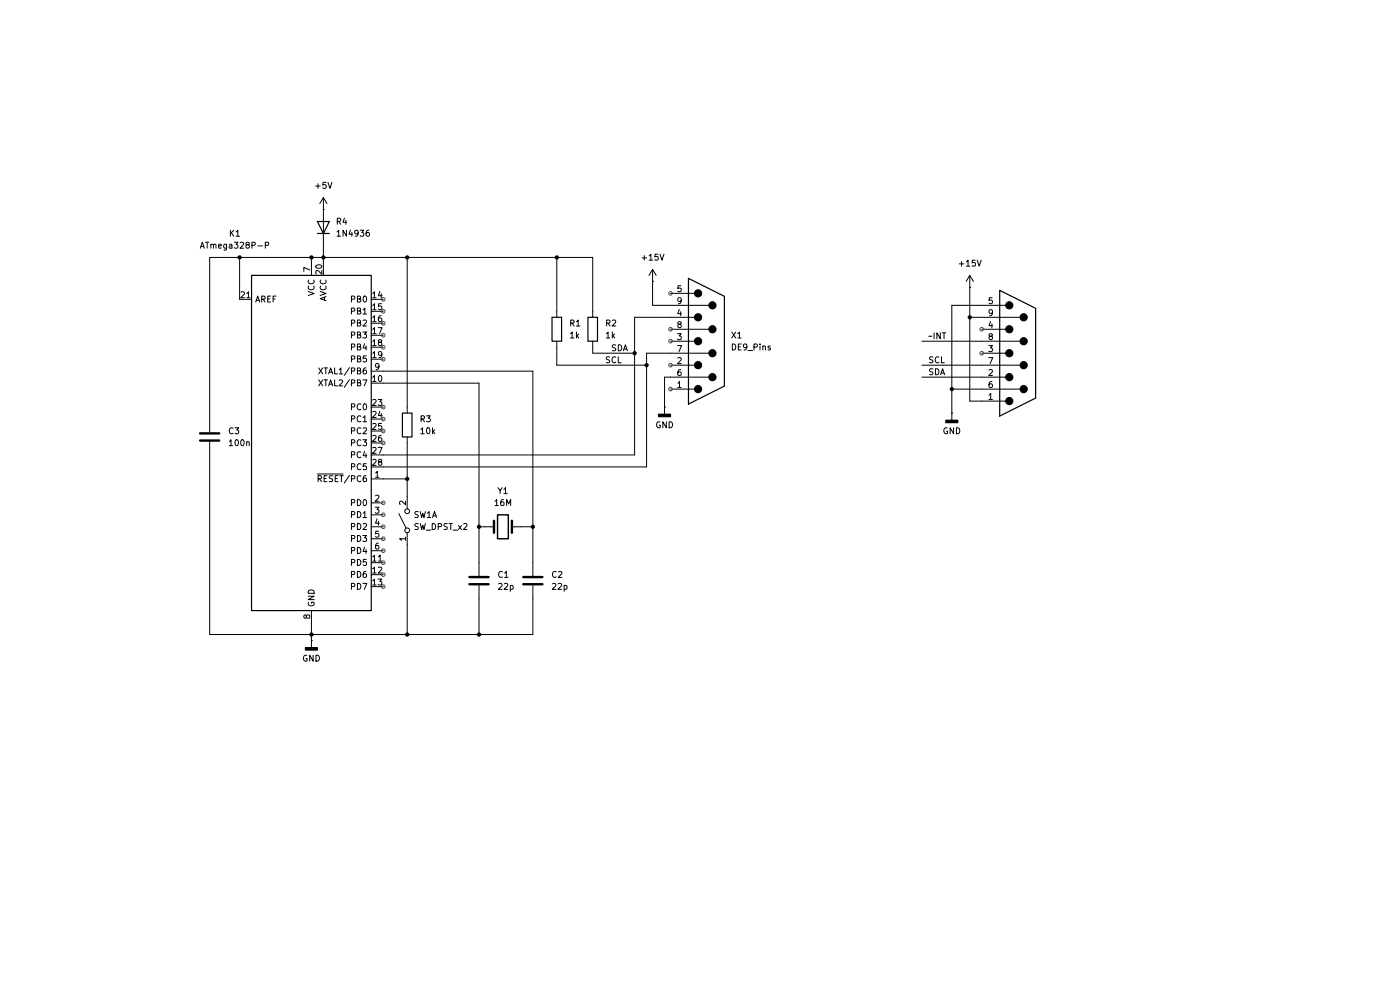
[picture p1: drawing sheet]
(kicad_sch
 (version 20250114)
 (generator "eeschema")
 (generator_version "9.0")
 (paper "A4")
 (lib_symbols
  (symbol "Connector:DE9_Pins"
   (pin_names
    (offset 1.016) (hide yes)) (exclude_from_sim no) (in_bom yes) (on_board yes)
   (property "Reference" "J" (at 0 13.97 0) (effects (font (size 1.27 1.27))))
   (property "Value" "DE9_Pins" (at 0 -14.605 0) (effects (font (size 1.27 1.27))))
   (property "Footprint" "" (at 0 0 0) (effects (font (size 1.27 1.27)) (hide yes)))
   (property "Datasheet" "~" (at 0 0 0) (effects (font (size 1.27 1.27)) (hide yes)))
   (property "Description" "9-pin D-SUB connector, pins (male)" (at 0 0 0) (effects (font (size 1.27 1.27)) (hide yes)))
   (symbol "DE9_Pins_0_1"
    (polyline (pts (xy -3.81 10.16) (xy -2.54 10.16)) (stroke (width 0) (type default)) (fill (type none)))
    (polyline (pts (xy -3.81 7.62) (xy 0.508 7.62)) (stroke (width 0) (type default)) (fill (type none)))
    (polyline (pts (xy -3.81 5.08) (xy -2.54 5.08)) (stroke (width 0) (type default)) (fill (type none)))
    (polyline (pts (xy -3.81 2.54) (xy 0.508 2.54)) (stroke (width 0) (type default)) (fill (type none)))
    (polyline (pts (xy -3.81 0) (xy -2.54 0)) (stroke (width 0) (type default)) (fill (type none)))
    (polyline (pts (xy -3.81 -2.54) (xy 0.508 -2.54)) (stroke (width 0) (type default)) (fill (type none)))
    (polyline (pts (xy -3.81 -5.08) (xy -2.54 -5.08)) (stroke (width 0) (type default)) (fill (type none)))
    (polyline (pts (xy -3.81 -7.62) (xy 0.508 -7.62)) (stroke (width 0) (type default)) (fill (type none)))
    (polyline (pts (xy -3.81 -10.16) (xy -2.54 -10.16)) (stroke (width 0) (type default)) (fill (type none)))
    (polyline (pts (xy -3.81 -13.335) (xy -3.81 13.335) (xy 3.81 9.525) (xy 3.81 -9.525) (xy -3.81 -13.335)) (stroke (width 0.254) (type default)) (fill (type background)))
    (circle (center -1.778 10.16) (radius 0.762) (stroke (width 0) (type default)) (fill (type outline)))
    (circle (center -1.778 5.08) (radius 0.762) (stroke (width 0) (type default)) (fill (type outline)))
    (circle (center -1.778 0) (radius 0.762) (stroke (width 0) (type default)) (fill (type outline)))
    (circle (center -1.778 -5.08) (radius 0.762) (stroke (width 0) (type default)) (fill (type outline)))
    (circle (center -1.778 -10.16) (radius 0.762) (stroke (width 0) (type default)) (fill (type outline)))
    (circle (center 1.27 7.62) (radius 0.762) (stroke (width 0) (type default)) (fill (type outline)))
    (circle (center 1.27 2.54) (radius 0.762) (stroke (width 0) (type default)) (fill (type outline)))
    (circle (center 1.27 -2.54) (radius 0.762) (stroke (width 0) (type default)) (fill (type outline)))
    (circle (center 1.27 -7.62) (radius 0.762) (stroke (width 0) (type default)) (fill (type outline))))
   (symbol "DE9_Pins_1_1"
    (pin passive line (at -7.62 10.16 0) (length 3.81) (name "5" (effects (font (size 1.27 1.27)))) (number "5" (effects (font (size 1.27 1.27)))))
    (pin passive line (at -7.62 7.62 0) (length 3.81) (name "9" (effects (font (size 1.27 1.27)))) (number "9" (effects (font (size 1.27 1.27)))))
    (pin passive line (at -7.62 5.08 0) (length 3.81) (name "4" (effects (font (size 1.27 1.27)))) (number "4" (effects (font (size 1.27 1.27)))))
    (pin passive line (at -7.62 2.54 0) (length 3.81) (name "8" (effects (font (size 1.27 1.27)))) (number "8" (effects (font (size 1.27 1.27)))))
    (pin passive line (at -7.62 0 0) (length 3.81) (name "3" (effects (font (size 1.27 1.27)))) (number "3" (effects (font (size 1.27 1.27)))))
    (pin passive line (at -7.62 -2.54 0) (length 3.81) (name "7" (effects (font (size 1.27 1.27)))) (number "7" (effects (font (size 1.27 1.27)))))
    (pin passive line (at -7.62 -5.08 0) (length 3.81) (name "2" (effects (font (size 1.27 1.27)))) (number "2" (effects (font (size 1.27 1.27)))))
    (pin passive line (at -7.62 -7.62 0) (length 3.81) (name "6" (effects (font (size 1.27 1.27)))) (number "6" (effects (font (size 1.27 1.27)))))
    (pin passive line (at -7.62 -10.16 0) (length 3.81) (name "1" (effects (font (size 1.27 1.27)))) (number "1" (effects (font (size 1.27 1.27))))))
   (embedded_fonts no))
  (symbol "Device:C"
   (pin_numbers (hide yes))
   (pin_names
    (offset 0.254)) (exclude_from_sim no) (in_bom yes) (on_board yes)
   (property "Reference" "C" (at 0.635 2.54 0) (effects (font (size 1.27 1.27)) (justify left)))
   (property "Value" "C" (at 0.635 -2.54 0) (effects (font (size 1.27 1.27)) (justify left)))
   (property "Footprint" "" (at 0.9652 -3.81 0) (effects (font (size 1.27 1.27)) (hide yes)))
   (property "Datasheet" "~" (at 0 0 0) (effects (font (size 1.27 1.27)) (hide yes)))
   (property "Description" "Unpolarized capacitor" (at 0 0 0) (effects (font (size 1.27 1.27)) (hide yes)))
   (symbol "C_0_1"
    (polyline (pts (xy -2.032 0.762) (xy 2.032 0.762)) (stroke (width 0.508) (type default)) (fill (type none)))
    (polyline (pts (xy -2.032 -0.762) (xy 2.032 -0.762)) (stroke (width 0.508) (type default)) (fill (type none))))
   (symbol "C_1_1"
    (pin passive line (at 0 3.81 270) (length 2.794) (name "~" (effects (font (size 1.27 1.27)))) (number "1" (effects (font (size 1.27 1.27)))))
    (pin passive line (at 0 -3.81 90) (length 2.794) (name "~" (effects (font (size 1.27 1.27)))) (number "2" (effects (font (size 1.27 1.27))))))
   (embedded_fonts no))
  (symbol "Device:Crystal"
   (pin_numbers (hide yes))
   (pin_names
    (offset 1.016) (hide yes)) (exclude_from_sim no) (in_bom yes) (on_board yes)
   (property "Reference" "Y" (at 0 3.81 0) (effects (font (size 1.27 1.27))))
   (property "Value" "Crystal" (at 0 -3.81 0) (effects (font (size 1.27 1.27))))
   (property "Footprint" "" (at 0 0 0) (effects (font (size 1.27 1.27)) (hide yes)))
   (property "Datasheet" "~" (at 0 0 0) (effects (font (size 1.27 1.27)) (hide yes)))
   (property "Description" "Two pin crystal" (at 0 0 0) (effects (font (size 1.27 1.27)) (hide yes)))
   (symbol "Crystal_0_1"
    (polyline (pts (xy -2.54 0) (xy -1.905 0)) (stroke (width 0) (type default)) (fill (type none)))
    (polyline (pts (xy -1.905 -1.27) (xy -1.905 1.27)) (stroke (width 0.508) (type default)) (fill (type none)))
    (rectangle (start -1.143 2.54) (end 1.143 -2.54) (stroke (width 0.3048) (type default)) (fill (type none)))
    (polyline (pts (xy 1.905 -1.27) (xy 1.905 1.27)) (stroke (width 0.508) (type default)) (fill (type none)))
    (polyline (pts (xy 2.54 0) (xy 1.905 0)) (stroke (width 0) (type default)) (fill (type none))))
   (symbol "Crystal_1_1"
    (pin passive line (at -3.81 0 0) (length 1.27) (name "1" (effects (font (size 1.27 1.27)))) (number "1" (effects (font (size 1.27 1.27)))))
    (pin passive line (at 3.81 0 180) (length 1.27) (name "2" (effects (font (size 1.27 1.27)))) (number "2" (effects (font (size 1.27 1.27))))))
   (embedded_fonts no))
  (symbol "Device:R"
   (pin_numbers (hide yes))
   (pin_names
    (offset 0)) (exclude_from_sim no) (in_bom yes) (on_board yes)
   (property "Reference" "R" (at 2.032 0 90) (effects (font (size 1.27 1.27))))
   (property "Value" "R" (at 0 0 90) (effects (font (size 1.27 1.27))))
   (property "Footprint" "" (at -1.778 0 90) (effects (font (size 1.27 1.27)) (hide yes)))
   (property "Datasheet" "~" (at 0 0 0) (effects (font (size 1.27 1.27)) (hide yes)))
   (property "Description" "Resistor" (at 0 0 0) (effects (font (size 1.27 1.27)) (hide yes)))
   (symbol "R_0_1"
    (rectangle (start -1.016 -2.54) (end 1.016 2.54) (stroke (width 0.254) (type default)) (fill (type none))))
   (symbol "R_1_1"
    (pin passive line (at 0 3.81 270) (length 1.27) (name "~" (effects (font (size 1.27 1.27)))) (number "1" (effects (font (size 1.27 1.27)))))
    (pin passive line (at 0 -3.81 90) (length 1.27) (name "~" (effects (font (size 1.27 1.27)))) (number "2" (effects (font (size 1.27 1.27))))))
   (embedded_fonts no))
  (symbol "Diode:1N4936"
   (pin_numbers (hide yes))
   (pin_names (hide yes)) (exclude_from_sim no) (in_bom yes) (on_board yes)
   (property "Reference" "D" (at 0 2.54 0) (effects (font (size 1.27 1.27))))
   (property "Value" "1N4936" (at 0 -2.54 0) (effects (font (size 1.27 1.27))))
   (property "Footprint" "Diode_THT:D_DO-41_SOD81_P10.16mm_Horizontal" (at 0 0 0) (effects (font (size 1.27 1.27)) (hide yes)))
   (property "Datasheet" "https://www.vishay.com/docs/88508/1n4933.pdf" (at 0 0 0) (effects (font (size 1.27 1.27)) (hide yes)))
   (property "Description" "Fast Switching Plastic Rectifier, VRRM 400V, IF(AV) 1.0A, trr 200ns, DO-41" (at 0 0 0) (effects (font (size 1.27 1.27)) (hide yes)))
   (property "Sim.Device" "D" (at 0 0 0) (effects (font (size 1.27 1.27)) (hide yes)))
   (property "Sim.Pins" "1=K 2=A" (at 0 0 0) (effects (font (size 1.27 1.27)) (hide yes)))
   (symbol "1N4936_0_1"
    (polyline (pts (xy -1.27 1.27) (xy -1.27 -1.27)) (stroke (width 0.254) (type default)) (fill (type none)))
    (polyline (pts (xy 1.27 1.27) (xy 1.27 -1.27) (xy -1.27 0) (xy 1.27 1.27)) (stroke (width 0.254) (type default)) (fill (type none)))
    (polyline (pts (xy 1.27 0) (xy -1.27 0)) (stroke (width 0) (type default)) (fill (type none))))
   (symbol "1N4936_1_1"
    (pin passive line (at -3.81 0 0) (length 2.54) (name "K" (effects (font (size 1.27 1.27)))) (number "1" (effects (font (size 1.27 1.27)))))
    (pin passive line (at 3.81 0 180) (length 2.54) (name "A" (effects (font (size 1.27 1.27)))) (number "2" (effects (font (size 1.27 1.27))))))
   (embedded_fonts no))
  (symbol "MCU_Microchip_ATmega:ATmega328P-P" (exclude_from_sim no) (in_bom yes) (on_board yes)
   (property "Reference" "U" (at -12.7 36.83 0) (effects (font (size 1.27 1.27)) (justify left bottom)))
   (property "Value" "ATmega328P-P" (at 2.54 -36.83 0) (effects (font (size 1.27 1.27)) (justify left top)))
   (property "Footprint" "Package_DIP:DIP-28_W7.62mm" (at 0 0 0) (effects (font (size 1.27 1.27)
    (italic yes)) (hide yes)))
   (property "Datasheet" "http://ww1.microchip.com/downloads/en/DeviceDoc/ATmega328_P%20AVR%20MCU%20with%20picoPower%20Technology%20Data%20Sheet%2040001984A.pdf" (at 0 0 0) (effects (font (size 1.27 1.27)) (hide yes)))
   (property "Description" "20MHz, 32kB Flash, 2kB SRAM, 1kB EEPROM, DIP-28" (at 0 0 0) (effects (font (size 1.27 1.27)) (hide yes)))
   (symbol "ATmega328P-P_0_1"
    (rectangle (start -12.7 -35.56) (end 12.7 35.56) (stroke (width 0.254) (type default)) (fill (type background))))
   (symbol "ATmega328P-P_1_1"
    (pin passive line (at -15.24 30.48 0) (length 2.54) (name "AREF" (effects (font (size 1.27 1.27)))) (number "21" (effects (font (size 1.27 1.27)))))
    (pin power_in line (at 0 38.1 270) (length 2.54) (name "VCC" (effects (font (size 1.27 1.27)))) (number "7" (effects (font (size 1.27 1.27)))))
    (pin passive line (at 0 -38.1 90) (length 2.54) (hide yes) (name "GND" (effects (font (size 1.27 1.27)))) (number "22" (effects (font (size 1.27 1.27)))))
    (pin power_in line (at 0 -38.1 90) (length 2.54) (name "GND" (effects (font (size 1.27 1.27)))) (number "8" (effects (font (size 1.27 1.27)))))
    (pin power_in line (at 2.54 38.1 270) (length 2.54) (name "AVCC" (effects (font (size 1.27 1.27)))) (number "20" (effects (font (size 1.27 1.27)))))
    (pin bidirectional line (at 15.24 30.48 180) (length 2.54) (name "PB0" (effects (font (size 1.27 1.27)))) (number "14" (effects (font (size 1.27 1.27)))))
    (pin bidirectional line (at 15.24 27.94 180) (length 2.54) (name "PB1" (effects (font (size 1.27 1.27)))) (number "15" (effects (font (size 1.27 1.27)))))
    (pin bidirectional line (at 15.24 25.4 180) (length 2.54) (name "PB2" (effects (font (size 1.27 1.27)))) (number "16" (effects (font (size 1.27 1.27)))))
    (pin bidirectional line (at 15.24 22.86 180) (length 2.54) (name "PB3" (effects (font (size 1.27 1.27)))) (number "17" (effects (font (size 1.27 1.27)))))
    (pin bidirectional line (at 15.24 20.32 180) (length 2.54) (name "PB4" (effects (font (size 1.27 1.27)))) (number "18" (effects (font (size 1.27 1.27)))))
    (pin bidirectional line (at 15.24 17.78 180) (length 2.54) (name "PB5" (effects (font (size 1.27 1.27)))) (number "19" (effects (font (size 1.27 1.27)))))
    (pin bidirectional line (at 15.24 15.24 180) (length 2.54) (name "XTAL1/PB6" (effects (font (size 1.27 1.27)))) (number "9" (effects (font (size 1.27 1.27)))))
    (pin bidirectional line (at 15.24 12.7 180) (length 2.54) (name "XTAL2/PB7" (effects (font (size 1.27 1.27)))) (number "10" (effects (font (size 1.27 1.27)))))
    (pin bidirectional line (at 15.24 7.62 180) (length 2.54) (name "PC0" (effects (font (size 1.27 1.27)))) (number "23" (effects (font (size 1.27 1.27)))))
    (pin bidirectional line (at 15.24 5.08 180) (length 2.54) (name "PC1" (effects (font (size 1.27 1.27)))) (number "24" (effects (font (size 1.27 1.27)))))
    (pin bidirectional line (at 15.24 2.54 180) (length 2.54) (name "PC2" (effects (font (size 1.27 1.27)))) (number "25" (effects (font (size 1.27 1.27)))))
    (pin bidirectional line (at 15.24 0 180) (length 2.54) (name "PC3" (effects (font (size 1.27 1.27)))) (number "26" (effects (font (size 1.27 1.27)))))
    (pin bidirectional line (at 15.24 -2.54 180) (length 2.54) (name "PC4" (effects (font (size 1.27 1.27)))) (number "27" (effects (font (size 1.27 1.27)))))
    (pin bidirectional line (at 15.24 -5.08 180) (length 2.54) (name "PC5" (effects (font (size 1.27 1.27)))) (number "28" (effects (font (size 1.27 1.27)))))
    (pin bidirectional line (at 15.24 -7.62 180) (length 2.54) (name "~{RESET}/PC6" (effects (font (size 1.27 1.27)))) (number "1" (effects (font (size 1.27 1.27)))))
    (pin bidirectional line (at 15.24 -12.7 180) (length 2.54) (name "PD0" (effects (font (size 1.27 1.27)))) (number "2" (effects (font (size 1.27 1.27)))))
    (pin bidirectional line (at 15.24 -15.24 180) (length 2.54) (name "PD1" (effects (font (size 1.27 1.27)))) (number "3" (effects (font (size 1.27 1.27)))))
    (pin bidirectional line (at 15.24 -17.78 180) (length 2.54) (name "PD2" (effects (font (size 1.27 1.27)))) (number "4" (effects (font (size 1.27 1.27)))))
    (pin bidirectional line (at 15.24 -20.32 180) (length 2.54) (name "PD3" (effects (font (size 1.27 1.27)))) (number "5" (effects (font (size 1.27 1.27)))))
    (pin bidirectional line (at 15.24 -22.86 180) (length 2.54) (name "PD4" (effects (font (size 1.27 1.27)))) (number "6" (effects (font (size 1.27 1.27)))))
    (pin bidirectional line (at 15.24 -25.4 180) (length 2.54) (name "PD5" (effects (font (size 1.27 1.27)))) (number "11" (effects (font (size 1.27 1.27)))))
    (pin bidirectional line (at 15.24 -27.94 180) (length 2.54) (name "PD6" (effects (font (size 1.27 1.27)))) (number "12" (effects (font (size 1.27 1.27)))))
    (pin bidirectional line (at 15.24 -30.48 180) (length 2.54) (name "PD7" (effects (font (size 1.27 1.27)))) (number "13" (effects (font (size 1.27 1.27))))))
   (embedded_fonts no))
  (symbol "Switch:SW_DPST_x2"
   (pin_names
    (offset 0) (hide yes)) (exclude_from_sim no) (in_bom yes) (on_board yes)
   (property "Reference" "SW" (at 0 3.175 0) (effects (font (size 1.27 1.27))))
   (property "Value" "SW_DPST_x2" (at 0 -2.54 0) (effects (font (size 1.27 1.27))))
   (property "Footprint" "" (at 0 0 0) (effects (font (size 1.27 1.27)) (hide yes)))
   (property "Datasheet" "~" (at 0 0 0) (effects (font (size 1.27 1.27)) (hide yes)))
   (property "Description" "Single Pole Single Throw (SPST) switch, separate symbol" (at 0 0 0) (effects (font (size 1.27 1.27)) (hide yes)))
   (symbol "SW_DPST_x2_0_0"
    (circle (center -2.032 0) (radius 0.508) (stroke (width 0) (type default)) (fill (type none)))
    (polyline (pts (xy -1.524 0.254) (xy 1.524 1.778)) (stroke (width 0) (type default)) (fill (type none)))
    (circle (center 2.032 0) (radius 0.508) (stroke (width 0) (type default)) (fill (type none))))
   (symbol "SW_DPST_x2_1_1"
    (pin passive line (at -5.08 0 0) (length 2.54) (name "A" (effects (font (size 1.27 1.27)))) (number "1" (effects (font (size 1.27 1.27)))))
    (pin passive line (at 5.08 0 180) (length 2.54) (name "B" (effects (font (size 1.27 1.27)))) (number "2" (effects (font (size 1.27 1.27))))))
   (symbol "SW_DPST_x2_2_1"
    (pin passive line (at -5.08 0 0) (length 2.54) (name "A" (effects (font (size 1.27 1.27)))) (number "3" (effects (font (size 1.27 1.27)))))
    (pin passive line (at 5.08 0 180) (length 2.54) (name "B" (effects (font (size 1.27 1.27)))) (number "4" (effects (font (size 1.27 1.27))))))
   (embedded_fonts no))
  (symbol "power:+15V"
   (power)
   (pin_numbers (hide yes))
   (pin_names
    (offset 0) (hide yes)) (exclude_from_sim no) (in_bom yes) (on_board yes)
   (property "Reference" "#PWR" (at 0 -3.81 0) (effects (font (size 1.27 1.27)) (hide yes)))
   (property "Value" "+15V" (at 0 3.556 0) (effects (font (size 1.27 1.27))))
   (property "Footprint" "" (at 0 0 0) (effects (font (size 1.27 1.27)) (hide yes)))
   (property "Datasheet" "" (at 0 0 0) (effects (font (size 1.27 1.27)) (hide yes)))
   (property "Description" "Power symbol creates a global label with name \"+15V\"" (at 0 0 0) (effects (font (size 1.27 1.27)) (hide yes)))
   (symbol "+15V_0_1"
    (polyline (pts (xy -0.762 1.27) (xy 0 2.54)) (stroke (width 0) (type default)) (fill (type none)))
    (polyline (pts (xy 0 2.54) (xy 0.762 1.27)) (stroke (width 0) (type default)) (fill (type none)))
    (polyline (pts (xy 0 0) (xy 0 2.54)) (stroke (width 0) (type default)) (fill (type none))))
   (symbol "+15V_1_1"
    (pin power_in line (at 0 0 90) (length 0) (name "~" (effects (font (size 1.27 1.27)))) (number "1" (effects (font (size 1.27 1.27))))))
   (embedded_fonts no))
  (symbol "power:+5V"
   (power)
   (pin_numbers (hide yes))
   (pin_names
    (offset 0) (hide yes)) (exclude_from_sim no) (in_bom yes) (on_board yes)
   (property "Reference" "#PWR" (at 0 -3.81 0) (effects (font (size 1.27 1.27)) (hide yes)))
   (property "Value" "+5V" (at 0 3.556 0) (effects (font (size 1.27 1.27))))
   (property "Footprint" "" (at 0 0 0) (effects (font (size 1.27 1.27)) (hide yes)))
   (property "Datasheet" "" (at 0 0 0) (effects (font (size 1.27 1.27)) (hide yes)))
   (property "Description" "Power symbol creates a global label with name \"+5V\"" (at 0 0 0) (effects (font (size 1.27 1.27)) (hide yes)))
   (symbol "+5V_0_1"
    (polyline (pts (xy -0.762 1.27) (xy 0 2.54)) (stroke (width 0) (type default)) (fill (type none)))
    (polyline (pts (xy 0 2.54) (xy 0.762 1.27)) (stroke (width 0) (type default)) (fill (type none)))
    (polyline (pts (xy 0 0) (xy 0 2.54)) (stroke (width 0) (type default)) (fill (type none))))
   (symbol "+5V_1_1"
    (pin power_in line (at 0 0 90) (length 0) (name "~" (effects (font (size 1.27 1.27)))) (number "1" (effects (font (size 1.27 1.27))))))
   (embedded_fonts no))
  (symbol "power:GNDD"
   (power)
   (pin_numbers (hide yes))
   (pin_names
    (offset 0) (hide yes)) (exclude_from_sim no) (in_bom yes) (on_board yes)
   (property "Reference" "#PWR" (at 0 -6.35 0) (effects (font (size 1.27 1.27)) (hide yes)))
   (property "Value" "GNDD" (at 0 -3.175 0) (effects (font (size 1.27 1.27))))
   (property "Footprint" "" (at 0 0 0) (effects (font (size 1.27 1.27)) (hide yes)))
   (property "Datasheet" "" (at 0 0 0) (effects (font (size 1.27 1.27)) (hide yes)))
   (property "Description" "Power symbol creates a global label with name \"GNDD\" , digital ground" (at 0 0 0) (effects (font (size 1.27 1.27)) (hide yes)))
   (symbol "GNDD_0_1"
    (rectangle (start -1.27 -1.524) (end 1.27 -2.032) (stroke (width 0.254) (type default)) (fill (type outline)))
    (polyline (pts (xy 0 0) (xy 0 -1.524)) (stroke (width 0) (type default)) (fill (type none))))
   (symbol "GNDD_1_1"
    (pin power_in line (at 0 0 270) (length 0) (name "~" (effects (font (size 1.27 1.27)))) (number "1" (effects (font (size 1.27 1.27))))))
   (embedded_fonts no)))
 (junction
  (at 137.16 77.47)
  (diameter 0)
  (color 0 0 0 0))
 (junction
  (at 113.03 111.76)
  (diameter 0)
  (color 0 0 0 0))
 (junction
  (at 101.6 111.76)
  (diameter 0)
  (color 0 0 0 0))
 (junction
  (at 86.36 134.62)
  (diameter 0)
  (color 0 0 0 0))
 (junction
  (at 201.93 82.55)
  (diameter 0)
  (color 0 0 0 0))
 (junction
  (at 205.74 67.31)
  (diameter 0)
  (color 0 0 0 0))
 (junction
  (at 66.04 54.61)
  (diameter 0)
  (color 0 0 0 0))
 (junction
  (at 118.11 54.61)
  (diameter 0)
  (color 0 0 0 0))
 (junction
  (at 101.6 134.62)
  (diameter 0)
  (color 0 0 0 0))
 (junction
  (at 86.36 101.6)
  (diameter 0)
  (color 0 0 0 0))
 (junction
  (at 134.62 74.93)
  (diameter 0)
  (color 0 0 0 0))
 (junction
  (at 86.36 54.61)
  (diameter 0)
  (color 0 0 0 0))
 (junction
  (at 66.04 134.62)
  (diameter 0)
  (color 0 0 0 0))
 (junction
  (at 68.58 54.61)
  (diameter 0)
  (color 0 0 0 0))
 (junction
  (at 50.8 54.61)
  (diameter 0)
  (color 0 0 0 0))
 (wire
  (pts (xy 201.93 82.55) (xy 208.28 82.55))
  (stroke (width 0) (type default)))
 (wire
  (pts (xy 195.58 77.47) (xy 208.28 77.47))
  (stroke (width 0) (type default)))
 (wire
  (pts (xy 113.03 119.38) (xy 113.03 111.76))
  (stroke (width 0) (type default)))
 (wire
  (pts (xy 66.04 54.61) (xy 68.58 54.61))
  (stroke (width 0) (type default)))
 (wire
  (pts (xy 134.62 74.93) (xy 134.62 67.31))
  (stroke (width 0) (type default)))
 (wire
  (pts (xy 118.11 77.47) (xy 137.16 77.47))
  (stroke (width 0) (type default)))
 (wire
  (pts (xy 44.45 134.62) (xy 66.04 134.62))
  (stroke (width 0) (type default)))
 (wire
  (pts (xy 125.73 54.61) (xy 125.73 66.04))
  (stroke (width 0) (type default)))
 (wire
  (pts (xy 142.24 80.01) (xy 140.97 80.01))
  (stroke (width 0) (type default)))
 (wire
  (pts (xy 44.45 54.61) (xy 50.8 54.61))
  (stroke (width 0) (type default)))
 (wire
  (pts (xy 44.45 88.9) (xy 44.45 54.61))
  (stroke (width 0) (type default)))
 (wire
  (pts (xy 195.58 80.01) (xy 208.28 80.01))
  (stroke (width 0) (type default)))
 (wire
  (pts (xy 44.45 96.52) (xy 44.45 134.62))
  (stroke (width 0) (type default)))
 (wire
  (pts (xy 81.28 99.06) (xy 137.16 99.06))
  (stroke (width 0) (type default)))
 (wire
  (pts (xy 205.74 85.09) (xy 205.74 67.31))
  (stroke (width 0) (type default)))
 (wire
  (pts (xy 113.03 111.76) (xy 110.49 111.76))
  (stroke (width 0) (type default)))
 (wire
  (pts (xy 113.03 127) (xy 113.03 134.62))
  (stroke (width 0) (type default)))
 (wire
  (pts (xy 118.11 73.66) (xy 118.11 77.47))
  (stroke (width 0) (type default)))
 (wire
  (pts (xy 50.8 54.61) (xy 66.04 54.61))
  (stroke (width 0) (type default)))
 (wire
  (pts (xy 101.6 134.62) (xy 86.36 134.62))
  (stroke (width 0) (type default)))
 (wire
  (pts (xy 68.58 52.07) (xy 68.58 54.61))
  (stroke (width 0) (type default)))
 (wire
  (pts (xy 134.62 96.52) (xy 134.62 74.93))
  (stroke (width 0) (type default)))
 (wire
  (pts (xy 50.8 63.5) (xy 50.8 54.61))
  (stroke (width 0) (type default)))
 (wire
  (pts (xy 66.04 134.62) (xy 66.04 132.08))
  (stroke (width 0) (type default)))
 (wire
  (pts (xy 86.36 86.36) (xy 86.36 54.61))
  (stroke (width 0) (type default)))
 (wire
  (pts (xy 81.28 96.52) (xy 134.62 96.52))
  (stroke (width 0) (type default)))
 (wire
  (pts (xy 125.73 74.93) (xy 125.73 73.66))
  (stroke (width 0) (type default)))
 (wire
  (pts (xy 81.28 78.74) (xy 113.03 78.74))
  (stroke (width 0) (type default)))
 (wire
  (pts (xy 66.04 55.88) (xy 66.04 54.61))
  (stroke (width 0) (type default)))
 (wire
  (pts (xy 86.36 101.6) (xy 86.36 93.98))
  (stroke (width 0) (type default)))
 (wire
  (pts (xy 134.62 67.31) (xy 142.24 67.31))
  (stroke (width 0) (type default)))
 (wire
  (pts (xy 137.16 99.06) (xy 137.16 77.47))
  (stroke (width 0) (type default)))
 (wire
  (pts (xy 140.97 80.01) (xy 140.97 86.36))
  (stroke (width 0) (type default)))
 (wire
  (pts (xy 118.11 54.61) (xy 86.36 54.61))
  (stroke (width 0) (type default)))
 (wire
  (pts (xy 195.58 72.39) (xy 208.28 72.39))
  (stroke (width 0) (type default)))
 (wire
  (pts (xy 137.16 77.47) (xy 137.16 74.93))
  (stroke (width 0) (type default)))
 (wire
  (pts (xy 81.28 81.28) (xy 101.6 81.28))
  (stroke (width 0) (type default)))
 (wire
  (pts (xy 86.36 134.62) (xy 66.04 134.62))
  (stroke (width 0) (type default)))
 (wire
  (pts (xy 86.36 115.57) (xy 86.36 134.62))
  (stroke (width 0) (type default)))
 (wire
  (pts (xy 137.16 74.93) (xy 142.24 74.93))
  (stroke (width 0) (type default)))
 (wire
  (pts (xy 125.73 54.61) (xy 118.11 54.61))
  (stroke (width 0) (type default)))
 (wire
  (pts (xy 125.73 74.93) (xy 134.62 74.93))
  (stroke (width 0) (type default)))
 (wire
  (pts (xy 205.74 60.96) (xy 205.74 67.31))
  (stroke (width 0) (type default)))
 (wire
  (pts (xy 113.03 78.74) (xy 113.03 111.76))
  (stroke (width 0) (type default)))
 (wire
  (pts (xy 66.04 135.89) (xy 66.04 134.62))
  (stroke (width 0) (type default)))
 (wire
  (pts (xy 81.28 101.6) (xy 86.36 101.6))
  (stroke (width 0) (type default)))
 (wire
  (pts (xy 101.6 111.76) (xy 101.6 119.38))
  (stroke (width 0) (type default)))
 (wire
  (pts (xy 101.6 127) (xy 101.6 134.62))
  (stroke (width 0) (type default)))
 (wire
  (pts (xy 68.58 54.61) (xy 68.58 55.88))
  (stroke (width 0) (type default)))
 (wire
  (pts (xy 86.36 54.61) (xy 68.58 54.61))
  (stroke (width 0) (type default)))
 (wire
  (pts (xy 118.11 54.61) (xy 118.11 66.04))
  (stroke (width 0) (type default)))
 (wire
  (pts (xy 113.03 134.62) (xy 101.6 134.62))
  (stroke (width 0) (type default)))
 (wire
  (pts (xy 102.87 111.76) (xy 101.6 111.76))
  (stroke (width 0) (type default)))
 (wire
  (pts (xy 208.28 85.09) (xy 205.74 85.09))
  (stroke (width 0) (type default)))
 (wire
  (pts (xy 142.24 64.77) (xy 138.43 64.77))
  (stroke (width 0) (type default)))
 (wire
  (pts (xy 201.93 87.63) (xy 201.93 82.55))
  (stroke (width 0) (type default)))
 (wire
  (pts (xy 86.36 101.6) (xy 86.36 105.41))
  (stroke (width 0) (type default)))
 (wire
  (pts (xy 208.28 64.77) (xy 201.93 64.77))
  (stroke (width 0) (type default)))
 (wire
  (pts (xy 101.6 81.28) (xy 101.6 111.76))
  (stroke (width 0) (type default)))
 (wire
  (pts (xy 205.74 67.31) (xy 208.28 67.31))
  (stroke (width 0) (type default)))
 (wire
  (pts (xy 201.93 64.77) (xy 201.93 82.55))
  (stroke (width 0) (type default)))
 (wire
  (pts (xy 138.43 64.77) (xy 138.43 59.69))
  (stroke (width 0) (type default)))
 (label "SCL"
  (at 128.27 77.47 0)
  (effects (font (size 1.27 1.27)) (justify left bottom)))
 (label "SDA"
  (at 129.54 74.93 0)
  (effects (font (size 1.27 1.27)) (justify left bottom)))
 (label "SCL"
  (at 196.85 77.47 0)
  (effects (font (size 1.27 1.27)) (justify left bottom)))
 (label "SDA"
  (at 196.85 80.01 0)
  (effects (font (size 1.27 1.27)) (justify left bottom)))
 (label "~INT"
  (at 196.85 72.39 0)
  (effects (font (size 1.27 1.27)) (justify left bottom)))
 (symbol
  (lib_id "Device:C")
  (at 113.03 123.19 0)
  (unit 1)
  (exclude_from_sim no)
  (in_bom yes)
  (on_board yes)
  (dnp no)
  (fields_autoplaced yes)
  (property "Reference" "C2" (at 116.84 121.9199 0) (effects (font (size 1.27 1.27)) (justify left)))
  (property "Value" "22p" (at 116.84 124.4599 0) (effects (font (size 1.27 1.27)) (justify left)))
  (property "Footprint" "" (at 113.9952 127 0) (effects (font (size 1.27 1.27)) (hide yes)))
  (property "Datasheet" "~" (at 113.03 123.19 0) (effects (font (size 1.27 1.27)) (hide yes)))
  (property "Description" "Unpolarized capacitor" (at 113.03 123.19 0) (effects (font (size 1.27 1.27)) (hide yes)))
  (pin "2")
  (pin "1"))
 (symbol
  (lib_id "Device:Crystal")
  (at 106.68 111.76 0)
  (unit 1)
  (exclude_from_sim no)
  (in_bom yes)
  (on_board yes)
  (dnp no)
  (fields_autoplaced yes)
  (property "Reference" "Y1" (at 106.68 104.14 0) (effects (font (size 1.27 1.27))))
  (property "Value" "16M" (at 106.68 106.68 0) (effects (font (size 1.27 1.27))))
  (property "Footprint" "" (at 106.68 111.76 0) (effects (font (size 1.27 1.27)) (hide yes)))
  (property "Datasheet" "~" (at 106.68 111.76 0) (effects (font (size 1.27 1.27)) (hide yes)))
  (property "Description" "Two pin crystal" (at 106.68 111.76 0) (effects (font (size 1.27 1.27)) (hide yes)))
  (pin "1")
  (pin "2"))
 (symbol
  (lib_id "Device:R")
  (at 118.11 69.85 0)
  (unit 1)
  (exclude_from_sim no)
  (in_bom yes)
  (on_board yes)
  (dnp no)
  (fields_autoplaced yes)
  (property "Reference" "R1" (at 120.65 68.5799 0) (effects (font (size 1.27 1.27)) (justify left)))
  (property "Value" "1k" (at 120.65 71.1199 0) (effects (font (size 1.27 1.27)) (justify left)))
  (property "Footprint" "" (at 116.332 69.85 90) (effects (font (size 1.27 1.27)) (hide yes)))
  (property "Datasheet" "~" (at 118.11 69.85 0) (effects (font (size 1.27 1.27)) (hide yes)))
  (property "Description" "Resistor" (at 118.11 69.85 0) (effects (font (size 1.27 1.27)) (hide yes)))
  (pin "1")
  (pin "2"))
 (symbol
  (lib_id "Connector:DE9_Pins")
  (at 149.86 72.39 0)
  (unit 1)
  (exclude_from_sim no)
  (in_bom yes)
  (on_board yes)
  (dnp no)
  (fields_autoplaced yes)
  (property "Reference" "X1" (at 154.94 71.1199 0) (effects (font (size 1.27 1.27)) (justify left)))
  (property "Value" "DE9_Pins" (at 154.94 73.6599 0) (effects (font (size 1.27 1.27)) (justify left)))
  (property "Footprint" "" (at 149.86 72.39 0) (effects (font (size 1.27 1.27)) (hide yes)))
  (property "Datasheet" "~" (at 149.86 72.39 0) (effects (font (size 1.27 1.27)) (hide yes)))
  (property "Description" "9-pin D-SUB connector, pins (male)" (at 149.86 72.39 0) (effects (font (size 1.27 1.27)) (hide yes)))
  (pin "1")
  (pin "9")
  (pin "3")
  (pin "8")
  (pin "7")
  (pin "5")
  (pin "4")
  (pin "6")
  (pin "2"))
 (symbol
  (lib_id "power:+15V")
  (at 138.43 59.69 0)
  (unit 1)
  (exclude_from_sim no)
  (in_bom yes)
  (on_board yes)
  (dnp no)
  (fields_autoplaced yes)
  (property "Reference" "#PWR03" (at 138.43 63.5 0) (effects (font (size 1.27 1.27)) (hide yes)))
  (property "Value" "+15V" (at 138.43 54.61 0) (effects (font (size 1.27 1.27))))
  (property "Footprint" "" (at 138.43 59.69 0) (effects (font (size 1.27 1.27)) (hide yes)))
  (property "Datasheet" "" (at 138.43 59.69 0) (effects (font (size 1.27 1.27)) (hide yes)))
  (property "Description" "Power symbol creates a global label with name \"+15V\"" (at 138.43 59.69 0) (effects (font (size 1.27 1.27)) (hide yes)))
  (pin "1"))
 (symbol
  (lib_id "Switch:SW_DPST_x2")
  (at 86.36 110.49 90)
  (unit 1)
  (exclude_from_sim no)
  (in_bom yes)
  (on_board yes)
  (dnp no)
  (fields_autoplaced yes)
  (property "Reference" "SW1" (at 87.63 109.2199 90) (effects (font (size 1.27 1.27)) (justify right)))
  (property "Value" "SW_DPST_x2" (at 87.63 111.7599 90) (effects (font (size 1.27 1.27)) (justify right)))
  (property "Footprint" "" (at 86.36 110.49 0) (effects (font (size 1.27 1.27)) (hide yes)))
  (property "Datasheet" "~" (at 86.36 110.49 0) (effects (font (size 1.27 1.27)) (hide yes)))
  (property "Description" "Single Pole Single Throw (SPST) switch, separate symbol" (at 86.36 110.49 0) (effects (font (size 1.27 1.27)) (hide yes)))
  (pin "3")
  (pin "2")
  (pin "1")
  (pin "4"))
 (symbol
  (lib_id "power:+5V")
  (at 68.58 44.45 0)
  (unit 1)
  (exclude_from_sim no)
  (in_bom yes)
  (on_board yes)
  (dnp no)
  (fields_autoplaced yes)
  (property "Reference" "#PWR04" (at 68.58 48.26 0) (effects (font (size 1.27 1.27)) (hide yes)))
  (property "Value" "+5V" (at 68.58 39.37 0) (effects (font (size 1.27 1.27))))
  (property "Footprint" "" (at 68.58 44.45 0) (effects (font (size 1.27 1.27)) (hide yes)))
  (property "Datasheet" "" (at 68.58 44.45 0) (effects (font (size 1.27 1.27)) (hide yes)))
  (property "Description" "Power symbol creates a global label with name \"+5V\"" (at 68.58 44.45 0) (effects (font (size 1.27 1.27)) (hide yes)))
  (pin "1"))
 (symbol
  (lib_id "power:GNDD")
  (at 66.04 135.89 0)
  (unit 1)
  (exclude_from_sim no)
  (in_bom yes)
  (on_board yes)
  (dnp no)
  (fields_autoplaced yes)
  (property "Reference" "#PWR01" (at 66.04 142.24 0) (effects (font (size 1.27 1.27)) (hide yes)))
  (property "Value" "GND" (at 66.04 139.7 0) (effects (font (size 1.27 1.27))))
  (property "Footprint" "" (at 66.04 135.89 0) (effects (font (size 1.27 1.27)) (hide yes)))
  (property "Datasheet" "" (at 66.04 135.89 0) (effects (font (size 1.27 1.27)) (hide yes)))
  (property "Description" "Power symbol creates a global label with name \"GNDD\" , digital ground" (at 66.04 135.89 0) (effects (font (size 1.27 1.27)) (hide yes)))
  (pin "1"))
 (symbol
  (lib_id "Connector:DE9_Pins")
  (at 215.9 74.93 0)
  (unit 1)
  (exclude_from_sim no)
  (in_bom yes)
  (on_board yes)
  (dnp no)
  (fields_autoplaced yes)
  (property "Reference" "X2" (at 220.98 73.6599 0) (effects (font (size 1.27 1.27)) (justify left) (hide yes)))
  (property "Value" "DE9_Pins" (at 220.98 76.1999 0) (effects (font (size 1.27 1.27)) (justify left) (hide yes)))
  (property "Footprint" "" (at 215.9 74.93 0) (effects (font (size 1.27 1.27)) (hide yes)))
  (property "Datasheet" "~" (at 215.9 74.93 0) (effects (font (size 1.27 1.27)) (hide yes)))
  (property "Description" "9-pin D-SUB connector, pins (male)" (at 215.9 74.93 0) (effects (font (size 1.27 1.27)) (hide yes)))
  (pin "1")
  (pin "9")
  (pin "3")
  (pin "8")
  (pin "7")
  (pin "5")
  (pin "4")
  (pin "6")
  (pin "2"))
 (symbol
  (lib_id "MCU_Microchip_ATmega:ATmega328P-P")
  (at 66.04 93.98 0)
  (unit 1)
  (exclude_from_sim no)
  (in_bom yes)
  (on_board yes)
  (dnp no)
  (property "Reference" "K1" (at 49.784 49.53 0) (effects (font (size 1.27 1.27))))
  (property "Value" "ATmega328P-P" (at 49.784 52.07 0) (effects (font (size 1.27 1.27))))
  (property "Footprint" "Package_DIP:DIP-28_W7.62mm" (at 66.04 93.98 0) (effects (font (size 1.27 1.27)
    (italic yes)) (hide yes)))
  (property "Datasheet" "http://ww1.microchip.com/downloads/en/DeviceDoc/ATmega328_P%20AVR%20MCU%20with%20picoPower%20Technology%20Data%20Sheet%2040001984A.pdf" (at 66.04 93.98 0) (effects (font (size 1.27 1.27)) (hide yes)))
  (property "Description" "20MHz, 32kB Flash, 2kB SRAM, 1kB EEPROM, DIP-28" (at 66.04 93.98 0) (effects (font (size 1.27 1.27)) (hide yes)))
  (pin "5")
  (pin "11")
  (pin "13")
  (pin "12")
  (pin "24")
  (pin "26")
  (pin "16")
  (pin "17")
  (pin "28")
  (pin "2")
  (pin "21")
  (pin "7")
  (pin "18")
  (pin "3")
  (pin "1")
  (pin "27")
  (pin "4")
  (pin "19")
  (pin "25")
  (pin "14")
  (pin "15")
  (pin "22")
  (pin "23")
  (pin "10")
  (pin "9")
  (pin "8")
  (pin "20")
  (pin "6"))
 (symbol
  (lib_id "Diode:1N4936")
  (at 68.58 48.26 90)
  (unit 1)
  (exclude_from_sim no)
  (in_bom yes)
  (on_board yes)
  (dnp no)
  (fields_autoplaced yes)
  (property "Reference" "R4" (at 71.12 46.9899 90) (effects (font (size 1.27 1.27)) (justify right)))
  (property "Value" "1N4936" (at 71.12 49.5299 90) (effects (font (size 1.27 1.27)) (justify right)))
  (property "Footprint" "Diode_THT:D_DO-41_SOD81_P10.16mm_Horizontal" (at 68.58 48.26 0) (effects (font (size 1.27 1.27)) (hide yes)))
  (property "Datasheet" "https://www.vishay.com/docs/88508/1n4933.pdf" (at 68.58 48.26 0) (effects (font (size 1.27 1.27)) (hide yes)))
  (property "Description" "Fast Switching Plastic Rectifier, VRRM 400V, IF(AV) 1.0A, trr 200ns, DO-41" (at 68.58 48.26 0) (effects (font (size 1.27 1.27)) (hide yes)))
  (property "Sim.Device" "D" (at 68.58 48.26 0) (effects (font (size 1.27 1.27)) (hide yes)))
  (property "Sim.Pins" "1=K 2=A" (at 68.58 48.26 0) (effects (font (size 1.27 1.27)) (hide yes)))
  (pin "2")
  (pin "1"))
 (symbol
  (lib_id "Device:C")
  (at 44.45 92.71 0)
  (unit 1)
  (exclude_from_sim no)
  (in_bom yes)
  (on_board yes)
  (dnp no)
  (fields_autoplaced yes)
  (property "Reference" "C3" (at 48.26 91.4399 0) (effects (font (size 1.27 1.27)) (justify left)))
  (property "Value" "100n" (at 48.26 93.9799 0) (effects (font (size 1.27 1.27)) (justify left)))
  (property "Footprint" "" (at 45.4152 96.52 0) (effects (font (size 1.27 1.27)) (hide yes)))
  (property "Datasheet" "~" (at 44.45 92.71 0) (effects (font (size 1.27 1.27)) (hide yes)))
  (property "Description" "Unpolarized capacitor" (at 44.45 92.71 0) (effects (font (size 1.27 1.27)) (hide yes)))
  (pin "2")
  (pin "1"))
 (symbol
  (lib_id "Device:R")
  (at 125.73 69.85 0)
  (unit 1)
  (exclude_from_sim no)
  (in_bom yes)
  (on_board yes)
  (dnp no)
  (fields_autoplaced yes)
  (property "Reference" "R2" (at 128.27 68.5799 0) (effects (font (size 1.27 1.27)) (justify left)))
  (property "Value" "1k" (at 128.27 71.1199 0) (effects (font (size 1.27 1.27)) (justify left)))
  (property "Footprint" "" (at 123.952 69.85 90) (effects (font (size 1.27 1.27)) (hide yes)))
  (property "Datasheet" "~" (at 125.73 69.85 0) (effects (font (size 1.27 1.27)) (hide yes)))
  (property "Description" "Resistor" (at 125.73 69.85 0) (effects (font (size 1.27 1.27)) (hide yes)))
  (pin "1")
  (pin "2"))
 (symbol
  (lib_id "Device:R")
  (at 86.36 90.17 0)
  (unit 1)
  (exclude_from_sim no)
  (in_bom yes)
  (on_board yes)
  (dnp no)
  (fields_autoplaced yes)
  (property "Reference" "R3" (at 88.9 88.8999 0) (effects (font (size 1.27 1.27)) (justify left)))
  (property "Value" "10k" (at 88.9 91.4399 0) (effects (font (size 1.27 1.27)) (justify left)))
  (property "Footprint" "" (at 84.582 90.17 90) (effects (font (size 1.27 1.27)) (hide yes)))
  (property "Datasheet" "~" (at 86.36 90.17 0) (effects (font (size 1.27 1.27)) (hide yes)))
  (property "Description" "Resistor" (at 86.36 90.17 0) (effects (font (size 1.27 1.27)) (hide yes)))
  (pin "1")
  (pin "2"))
 (symbol
  (lib_id "power:GNDD")
  (at 140.97 86.36 0)
  (unit 1)
  (exclude_from_sim no)
  (in_bom yes)
  (on_board yes)
  (dnp no)
  (fields_autoplaced yes)
  (property "Reference" "#PWR02" (at 140.97 92.71 0) (effects (font (size 1.27 1.27)) (hide yes)))
  (property "Value" "GND" (at 140.97 90.17 0) (effects (font (size 1.27 1.27))))
  (property "Footprint" "" (at 140.97 86.36 0) (effects (font (size 1.27 1.27)) (hide yes)))
  (property "Datasheet" "" (at 140.97 86.36 0) (effects (font (size 1.27 1.27)) (hide yes)))
  (property "Description" "Power symbol creates a global label with name \"GNDD\" , digital ground" (at 140.97 86.36 0) (effects (font (size 1.27 1.27)) (hide yes)))
  (pin "1"))
 (symbol
  (lib_id "Device:C")
  (at 101.6 123.19 0)
  (unit 1)
  (exclude_from_sim no)
  (in_bom yes)
  (on_board yes)
  (dnp no)
  (fields_autoplaced yes)
  (property "Reference" "C1" (at 105.41 121.9199 0) (effects (font (size 1.27 1.27)) (justify left)))
  (property "Value" "22p" (at 105.41 124.4599 0) (effects (font (size 1.27 1.27)) (justify left)))
  (property "Footprint" "" (at 102.5652 127 0) (effects (font (size 1.27 1.27)) (hide yes)))
  (property "Datasheet" "~" (at 101.6 123.19 0) (effects (font (size 1.27 1.27)) (hide yes)))
  (property "Description" "Unpolarized capacitor" (at 101.6 123.19 0) (effects (font (size 1.27 1.27)) (hide yes)))
  (pin "2")
  (pin "1"))
 (symbol
  (lib_id "power:GNDD")
  (at 201.93 87.63 0)
  (unit 1)
  (exclude_from_sim no)
  (in_bom yes)
  (on_board yes)
  (dnp no)
  (fields_autoplaced yes)
  (property "Reference" "#PWR06" (at 201.93 93.98 0) (effects (font (size 1.27 1.27)) (hide yes)))
  (property "Value" "GND" (at 201.93 91.44 0) (effects (font (size 1.27 1.27))))
  (property "Footprint" "" (at 201.93 87.63 0) (effects (font (size 1.27 1.27)) (hide yes)))
  (property "Datasheet" "" (at 201.93 87.63 0) (effects (font (size 1.27 1.27)) (hide yes)))
  (property "Description" "Power symbol creates a global label with name \"GNDD\" , digital ground" (at 201.93 87.63 0) (effects (font (size 1.27 1.27)) (hide yes)))
  (pin "1"))
 (symbol
  (lib_id "power:+15V")
  (at 205.74 60.96 0)
  (unit 1)
  (exclude_from_sim no)
  (in_bom yes)
  (on_board yes)
  (dnp no)
  (fields_autoplaced yes)
  (property "Reference" "#PWR05" (at 205.74 64.77 0) (effects (font (size 1.27 1.27)) (hide yes)))
  (property "Value" "+15V" (at 205.74 55.88 0) (effects (font (size 1.27 1.27))))
  (property "Footprint" "" (at 205.74 60.96 0) (effects (font (size 1.27 1.27)) (hide yes)))
  (property "Datasheet" "" (at 205.74 60.96 0) (effects (font (size 1.27 1.27)) (hide yes)))
  (property "Description" "Power symbol creates a global label with name \"+15V\"" (at 205.74 60.96 0) (effects (font (size 1.27 1.27)) (hide yes)))
  (pin "1"))
 (sheet_instances
  (path ""
   (page "1")))
 (embedded_fonts no))
